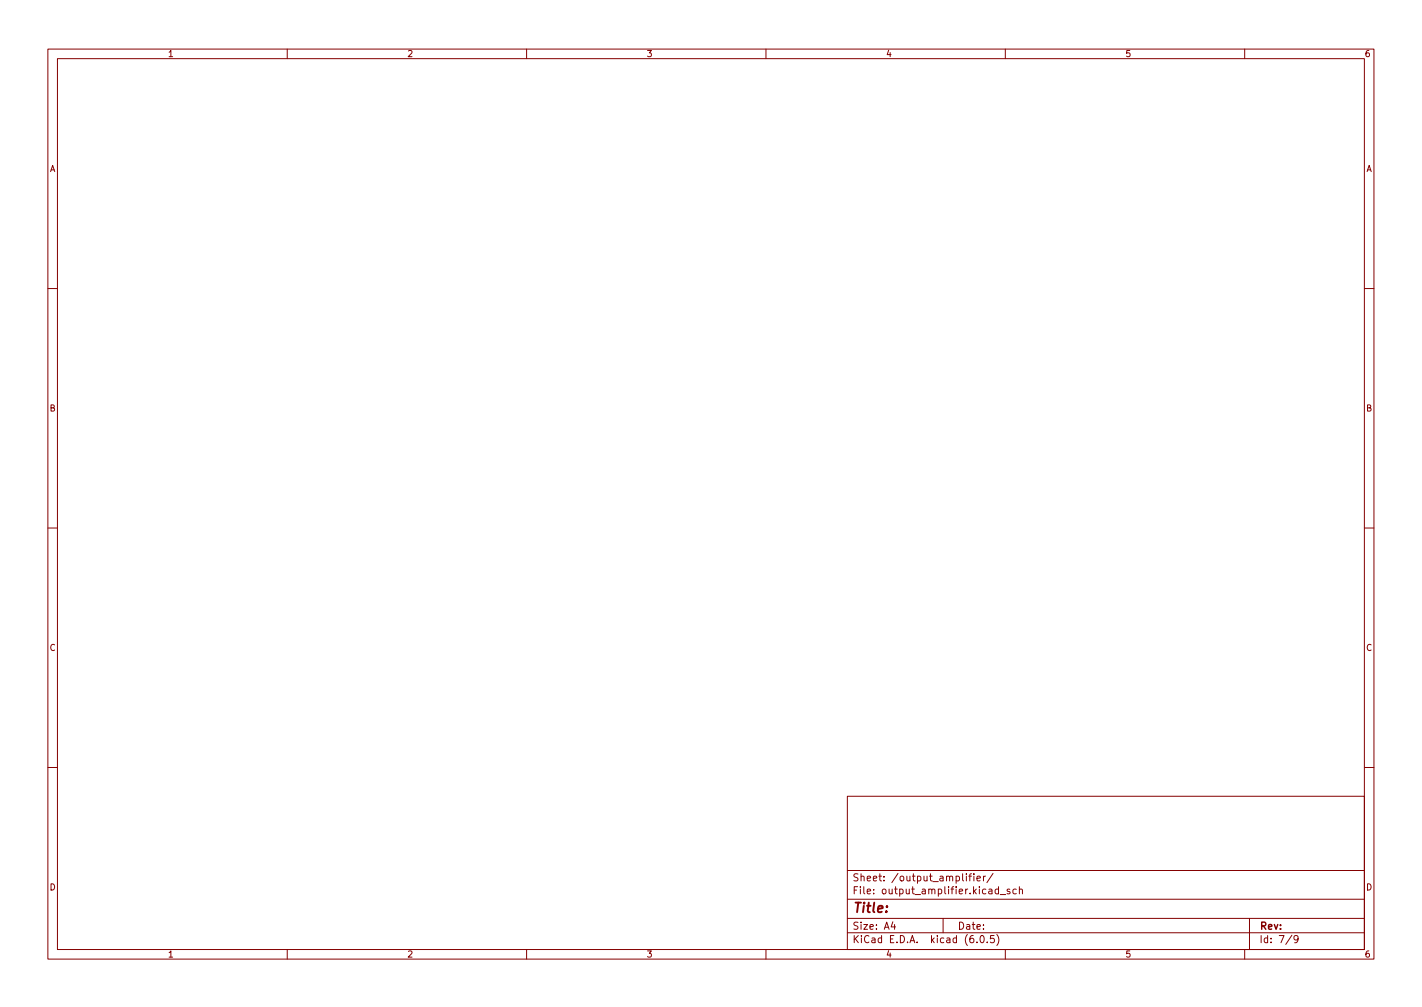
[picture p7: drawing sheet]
<svg xmlns="http://www.w3.org/2000/svg" width="297mm" height="210mm" viewBox="0 0 297 210" stroke-linecap="round" stroke-linejoin="round" font-family="sans-serif">
<g fill="none" stroke="#840000" stroke-width=".21">
<path d="M10 10.2h277v190.1h-277zM12 12.2h273v186.1h-273zM60 10.2v2M110 10.2v2M160 10.2v2M210 10.2v2M260 10.2v2M10 60.2h2M285 60.2h2M10 110.2h2M285 110.2h2M10 160.2h2"/>
<path d="M177 166.3h108v32h-108zM285 160.2h2M60 198.3v2M110 198.3v2M160 198.3v2M177 194.8h108M177 191.8h108M177 187.8h108M177 181.8h108M186.5 192.5l-.4 1h1M186.9 193v1M197 191.8v3"/>
<path d="M201.9 182.4v.2M201.9 182.9v1M202.4 182.9h.5M202.9 182.4l-.3 .2v1.3M203.4 182.4v.2M203.4 182.9v1M204.1 196.7v.1M204.1 183.4l.7-.1-.1-.3-.4-.1-.2 .2v.8h.6M204.9 195.4l.2-.1a.8 .8 0 0 1 .5 .8 .8 .8 0 0 1-.5 .7 1 1 0 0 1-.2-1.4zM205.4 182.9v1M205.9 182.9l-.5 .3M206.2 196.7v.1"/>
<path d="M207.4 182.4l-1.3 1.9M207.6 195.3h-.7v.7l.2-.1 .5 .1 .1 .2-.1 .5-.2 .1-.5-.1M208.2 195.1a1.72 1.72 0 0 1 0 2.3M208.6 185.7l-.5-.1-.2 .3 .1 .7h.6M208.6 185.1v1.5M208.9 186.8h1.2M210 198.3v2M210.9 185.7l-.3-.1-.2 .2v.3l.5 .1v.4h-.5M212.3 185.7l-.4-.1-.3 .3 .1 .7h.6M212.9 185.8l.2-.2 .4 .1 .1 .9M212.9 185.1v1.5M260 198.3v2"/>
<path d="M261 191.8v6.5M269.9 195.3l-1.3 1.9M271.2 196l-.3 .3h-.3l-.3-.3 .1-.6 .5-.1 .2 .2a.99 .99 0 0 1-.4 1.3h-.3"/>
</g>
<text font-size="2.8" fill="#840000" x="178" y="190.6">Title:</text>
<g font-size="2.1" fill="#840000">
<text x="178" y="184">Sheet: /output_amplifier/</text>
<text x="178" y="186.7">File: output_amplifier.kicad_sch</text>
<text x="178" y="196.9">KiCad E.D.A. kicad (6.0.5)</text>
<text x="178" y="194.1">Size: A4</text>
<text x="200" y="194.1">Date:</text>
<text x="263" y="194.1">Rev:</text>
<text x="263" y="196.9">Id: 7/9</text>
</g>
<g font-size="1.8" fill="#840000">
<text x="35" y="11.9">1</text>
<text x="85" y="11.9">2</text>
<text x="135" y="11.9">3</text>
<text x="185" y="11.9">4</text>
<text x="235" y="11.9">5</text>
<text x="285" y="11.9">6</text>
<text x="10.3" y="35.9">A</text>
<text x="285.3" y="35.9">A</text>
<text x="10.3" y="85.9">B</text>
<text x="285.3" y="85.9">B</text>
<text x="10.3" y="135.9">C</text>
<text x="285.3" y="135.9">C</text>
<text x="10.3" y="185.9">D</text>
<text x="285.3" y="185.9">D</text>
<text x="35" y="199.9">1</text>
<text x="85" y="199.9">2</text>
<text x="135" y="199.9">3</text>
<text x="185" y="199.9">4</text>
<text x="235" y="199.9">5</text>
<text x="285" y="199.9">6</text>
</g>
</svg>
